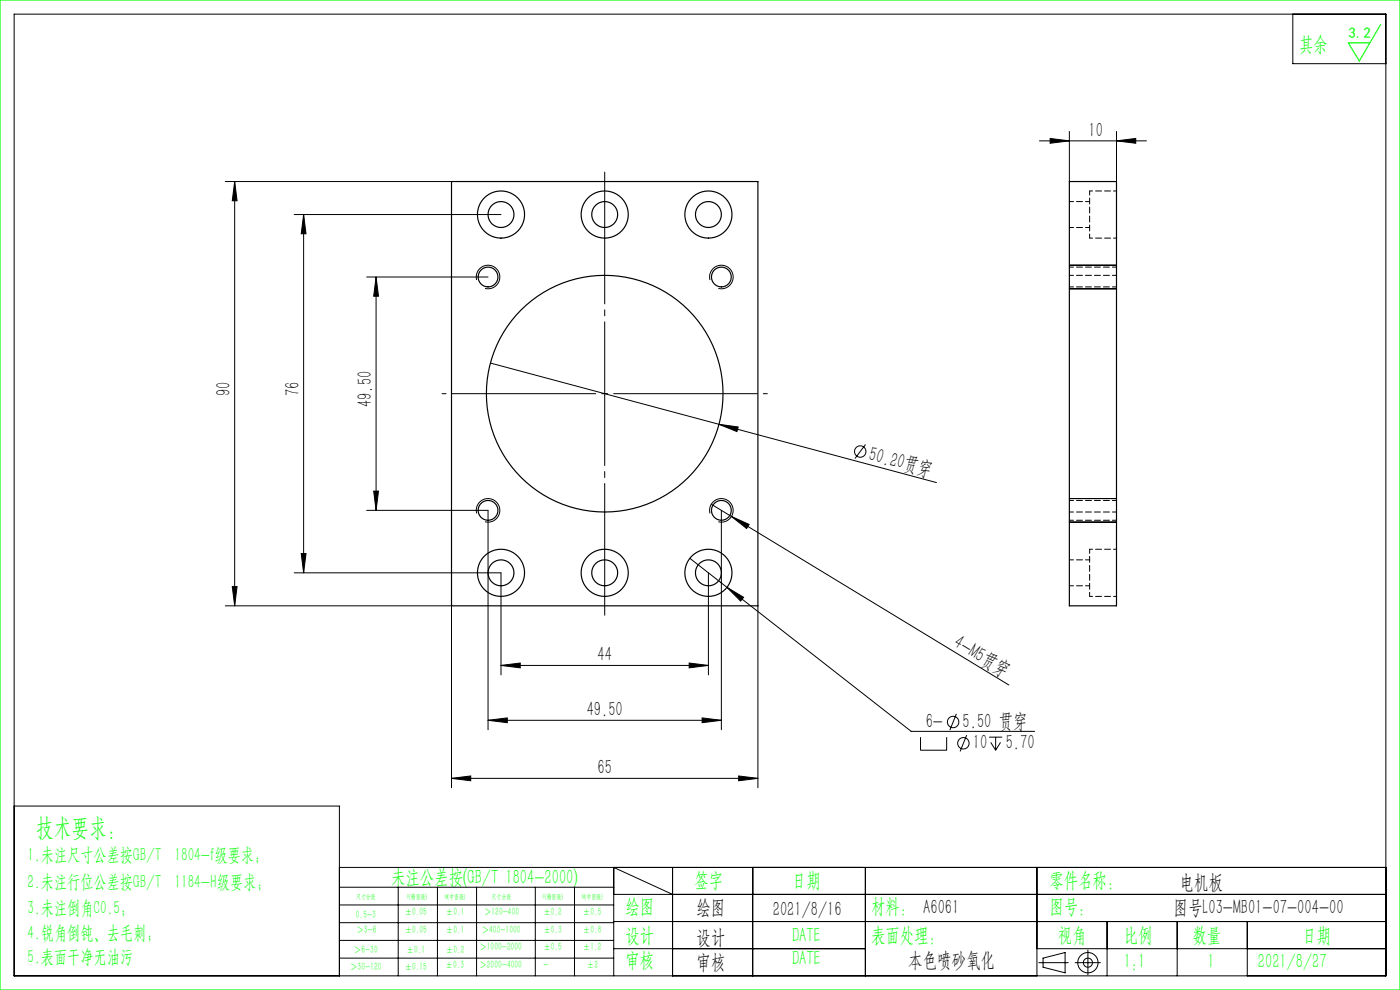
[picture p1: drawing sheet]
<svg xmlns="http://www.w3.org/2000/svg" width="297mm" height="210mm" viewBox="0 0 297 210" stroke-linecap="round" stroke-linejoin="round" font-family="sans-serif">
<g fill="none" stroke="#000" stroke-width=".21">
<path d="M3 3h291v204h-291zM274.3 3v10.5h19.7M47.8 38.5h48M49.8 38.5v90M49.8 38.5l.5 4.1h-1zM220.5 29.9h22.7M222.8 29.4l4.1 .5-4.1 .5zM226.9 27.9v10.6M236.9 29.9l4-.5v1zM236.9 27.9v10.6M62.4 45.5h43.9M64.4 45.5v76"/>
<path d="M64.4 45.5l.5 4.1h-1zM77.8 58.8h25.7M79.8 58.8l.5 4h-1zM79.8 58.8v49.5M101.1 59.4a2.5 2.5 0 0 1 2.2-3.1 2.5 2.5 0 0 1 2.7 2.7 2.5 2.5 0 0 1-3.1 2.2M150.6 59.4a2.5 2.5 0 0 1 2.2-3.1 2.5 2.5 0 0 1 2.7 2.7 2.5 2.5 0 0 1-3.1 2.2M226.9 56.3h10M104 77l48.5 13M226.9 61.3h10M152.5 90l4.1 .6-.3 1zM152.5 90l46.2 12.4M183.6 94.3l-2.2 3"/>
<path d="M63.9 117.4h1l-.5 4.1zM77.8 108.3h25.7v46.5M79.3 104.2h1l-.5 4.1zM101.1 108.9a2.5 2.5 0 0 1 2.2-3.1 2.5 2.5 0 0 1 2.7 2.7 2.5 2.5 0 0 1-3.1 2.2M146.3 118.4l47 36.7h26.2M150.6 108.9a2.5 2.5 0 0 1 2.2-3.1 2.5 2.5 0 0 1 2.7 2.7 2.5 2.5 0 0 1-3.1 2.2M150.9 107l4.3 2.6M153 108.3v46.5M155.2 109.6l3.7 1.6-.5 .9zM155.2 109.6l58.8 35.7M226.9 110.8h10M226.9 105.8h10"/>
<path d="M47.8 128.5h48v38.6M49.3 124.4h1l-.5 4.1zM62.4 121.5h43.9v21.7M150.3 121.5v21.7M154.2 124.6l3.6 2.1-.7 .8zM160.8 128.5v38.6M103.5 152.8l4.1-.5v1zM103.5 152.8h49.5M106.3 141.2l4.1-.6v1.1zM106.3 141.2h44M146.2 140.6l4.1 .6-4.1 .5zM149 152.3l4 .5-4 .5z"/>
<path d="M195.3 156.4v2.7h5.5v-2.7M202.9 151.4l-1.4 3.5M205.1 155.9l-1.4 3.5M209.8 156.4h2.8M210.2 157.5l1 1.6M211.2 156.4v2.7M212.3 157.5l-1.1 1.6M3 171h69v36M95.8 165.1l4.1-.5v1zM95.8 165.1h65M156.7 164.6l4.1 .5-4.1 .5zM72 184h222"/>
<path d="M72 188.2h58.2M72 192h58.2M72 195.7h58.2M72 199.5h58.2M84.5 188.2v18.8M92.8 188.2v18.8M101.1 188.2v18.8M113.6 188.2v18.8M121.9 188.2v18.8M130.2 189.7h163.8M130.2 195.5h163.8M142.7 189.7l-12.5-5.7v23"/>
<path d="M142.7 184v23M159.7 184v23M183.6 184v23M220 184v23M234.9 195.5v11.5M249.7 195.5v11.5M264.6 195.5v11.5M72 203.2h58.2M130.2 201.2h53.4M220 201.2h74M220.4 204.2h6.2M221.3 203.2l4.7-1.1v4.3l-4.7-1.2z"/>
<path d="M228.1 204.2h5.3M230.8 201.5v5.3"/>
<circle cx="182.5" cy="95.8" r="1.21"/>
<circle cx="202.2" cy="153.1" r="1.21"/>
<circle cx="204.4" cy="157.7" r="1.21"/>
<circle cx="230.8" cy="204.2" r="2.15"/>
<circle cx="230.8" cy="204.2" r=".96"/>
</g>
<path d="M128.3 130.5v-94" fill="none" stroke="#000" stroke-width=".21" stroke-dasharray="30.5 1.3 1.3 1.3" stroke-dashoffset="2.5"/>
<path d="M93.8 83.5h69" fill="none" stroke="#000" stroke-width=".21" stroke-dasharray="30.5 1.3 1.3 1.3" stroke-dashoffset="-2.1"/>
<path d="M0 0h297v210h-297zM292.9 5.2l-4.5 7.7-2.4-3.8h4.6" fill="none" stroke="#0f0" stroke-width=".25"/>
<g fill="#000">
<path d="M152.5 90l4.1 .6-.3 1zM155.2 109.6l3.7 1.6-.5 .9z"/>
<path d="M64.4 45.5l.5 4.1h-1zM63.9 117.4h1l-.5 4.1z"/>
<path d="M79.8 58.8l.5 4h-1zM79.3 104.2h1l-.5 4.1zM49.8 38.5l.5 4.1h-1zM49.3 124.4h1l-.5 4.1z"/>
<path d="M103.5 152.8l4.1-.5v1zM149 152.3l4 .5-4 .5zM154.2 124.6l2.9 2.9 .7-.8z"/>
<path d="M106.3 141.2l4.1-.6v1.1zM146.2 140.6l4.1 .6-4.1 .5z"/>
<path d="M156.7 164.6l4.1 .5-4.1 .5zM95.8 165.1l4.1-.5v1zM236.9 29.9l4-.5v1zM222.8 29.4l4.1 .5-4.1 .5z"/>
</g>
<g fill="none" stroke="#000" stroke-width=".25">
<path d="M95.8 38.5h65v90h-65zM226.9 38.5h10v90h-10z"/>
<circle cx="103.5" cy="58.8" r="2.1"/>
<circle cx="106.3" cy="45.5" r="5"/>
<circle cx="106.3" cy="45.5" r="2.75"/>
<circle cx="128.3" cy="45.5" r="5"/>
<circle cx="128.3" cy="45.5" r="2.75"/>
<circle cx="150.3" cy="45.5" r="5"/>
<circle cx="150.3" cy="45.5" r="2.75"/>
<circle cx="153" cy="58.8" r="2.1"/>
<circle cx="128.3" cy="83.5" r="25.1"/>
<circle cx="103.5" cy="108.3" r="2.1"/>
<circle cx="153" cy="108.3" r="2.1"/>
<circle cx="106.3" cy="121.5" r="2.75"/>
<circle cx="106.3" cy="121.5" r="5"/>
<circle cx="128.3" cy="121.5" r="2.75"/>
<circle cx="128.3" cy="121.5" r="5"/>
<circle cx="150.3" cy="121.5" r="2.75"/>
<circle cx="150.3" cy="121.5" r="5"/>
</g>
<path d="M226.9 48.3h4.3M231.2 40.5v10M231.2 42.8h-4.3M236.9 56.7h-10M236.9 58.4h-10M226.9 60.9h10M226.9 110.4h10M226.9 108.6h10M231.2 116.5v10M231.2 118.8h-4.3M236.9 106.2h-10M226.9 124.3h4.3" fill="none" stroke="#000" stroke-width=".21" stroke-dasharray="1.3 .6" stroke-dashoffset=".4"/>
<path d="M231.2 50.5h5.7M236.9 40.5h-5.7M236.9 116.5h-5.7M231.2 126.5h5.7" fill="none" stroke="#000" stroke-width=".21" stroke-dasharray="1.3 .6" stroke-dashoffset=".6"/>
<text font-size="5.4" fill="#0f0" x="7.7" y="177.2">技术要求：</text>
<g font-size="4.4" fill="#0f0">
<text x="275.6" y="10.8">其余</text>
<text x="83" y="187.5">未注公差按(GB/T 1804-2000)</text>
<text x="147.3" y="188">签字</text>
<text x="168" y="188">日期</text>
<text x="222.6" y="188">零件名称：</text>
<text x="132.7" y="193.6">绘图</text>
<text x="184.8" y="193.6">材料： A6061</text>
<text x="222.6" y="193.6">图号：</text>
<text x="132.7" y="199.8">设计</text>
<text x="168" y="199.8">DATE</text>
<text x="184.8" y="199.8">表面处理：</text>
<text x="224.4" y="199.8">视角</text>
<text x="238.4" y="199.8">比例</text>
<text x="253" y="199.8">数量</text>
<text x="276.3" y="199.8">日期</text>
<text x="132.7" y="205.1">审核</text>
<text x="168" y="204.6">DATE</text>
<text x="238.4" y="205.3">1:1</text>
<text x="256.2" y="205.3">1</text>
<text x="266.9" y="205.3">2021/8/27</text>
</g>
<g font-size="4.4">
<text x="230.9" y="29">10</text>
<text x="48.9" y="84.1" transform="rotate(-90 48.9 84.1)">90</text>
<text x="63.5" y="84.1" transform="rotate(-90 63.5 84.1)">76</text>
<text x="78.9" y="86.4" transform="rotate(-90 78.9 86.4)">49.50</text>
<text x="184.1" y="97.6" transform="rotate(15 184.1 97.6)">50.20贯穿</text>
<text x="202.1" y="137" transform="rotate(31 202.1 137)">4-M5贯穿</text>
<text x="126.8" y="140.3">44</text>
<text x="124.5" y="151.9">49.50</text>
<text x="196.4" y="154.5">6-</text>
<text x="204.2" y="154.5">5.50 贯穿</text>
<text x="206.4" y="159">10</text>
<text x="213.3" y="159">5.70</text>
<text x="126.8" y="164.2">65</text>
<text x="250.3" y="188.6">电机板</text>
<text x="147.8" y="194">绘图</text>
<text x="163.9" y="194.3">2021/8/16</text>
<text x="249" y="194">图号L03-MB01-07-004-00</text>
<text x="147.8" y="200.2">设计</text>
<text x="147.8" y="205.5">审核</text>
<text x="192.7" y="205">本色喷砂氧化</text>
</g>
<g font-size="4" fill="#0f0">
<text x="5.9" y="182.6">1.未注尺寸公差按GB/T 1804-f级要求；</text>
<text x="5.9" y="188.4">2.未注行位公差按GB/T 1184-H级要求；</text>
<text x="5.9" y="193.9">3.未注倒角C0.5；</text>
<text x="5.9" y="199.2">4.锐角倒钝、去毛刺；</text>
<text x="5.9" y="204.2">5.表面干净无油污</text>
</g>
<text font-size="3.2" fill="#0f0" x="286.1" y="8">3.2</text>
<g font-size="2.3" fill="#0f0">
<text x="75.5" y="194.7">0.5-3</text>
<text x="75.6" y="198">＞3-6</text>
<text x="85.9" y="194.2">±0.05</text>
<text x="85.9" y="198">±0.05</text>
<text x="94.6" y="194.2">±0.1</text>
<text x="94.6" y="198">±0.1</text>
<text x="102.2" y="198">＞400-1000</text>
<text x="102.7" y="194.2">＞120-400</text>
<text x="115.3" y="194.2">±0.2</text>
<text x="115.3" y="198">±0.3</text>
<text x="123.7" y="194.2">±0.5</text>
<text x="123.7" y="198">±0.8</text>
<text x="75.1" y="202.2">＞6-30</text>
<text x="86.3" y="202.2">±0.1</text>
<text x="94.6" y="202.2">±0.2</text>
<text x="101.7" y="201.6">＞1000-2000</text>
<text x="115.3" y="201.6">±0.5</text>
<text x="123.7" y="201.6">±1.2</text>
<text x="74.3" y="205.8">＞30-120</text>
<text x="85.9" y="205.8">±0.15</text>
<text x="94.5" y="205.4">±0.3</text>
<text x="101.7" y="205.4">＞2000-4000</text>
<text x="115.3" y="205.4">-</text>
<text x="124.5" y="205.4">±2</text>
</g>
<g font-size="1.5" fill="#0f0">
<text x="75.5" y="190.6">尺寸分段</text>
<text x="86.4" y="190.6">F(精密级)</text>
<text x="94.4" y="190.6">M(中密级)</text>
<text x="104.3" y="190.6">尺寸分段</text>
<text x="115.2" y="190.6">F(精密级)</text>
<text x="123.5" y="190.6">M(中密级)</text>
</g>
</svg>
